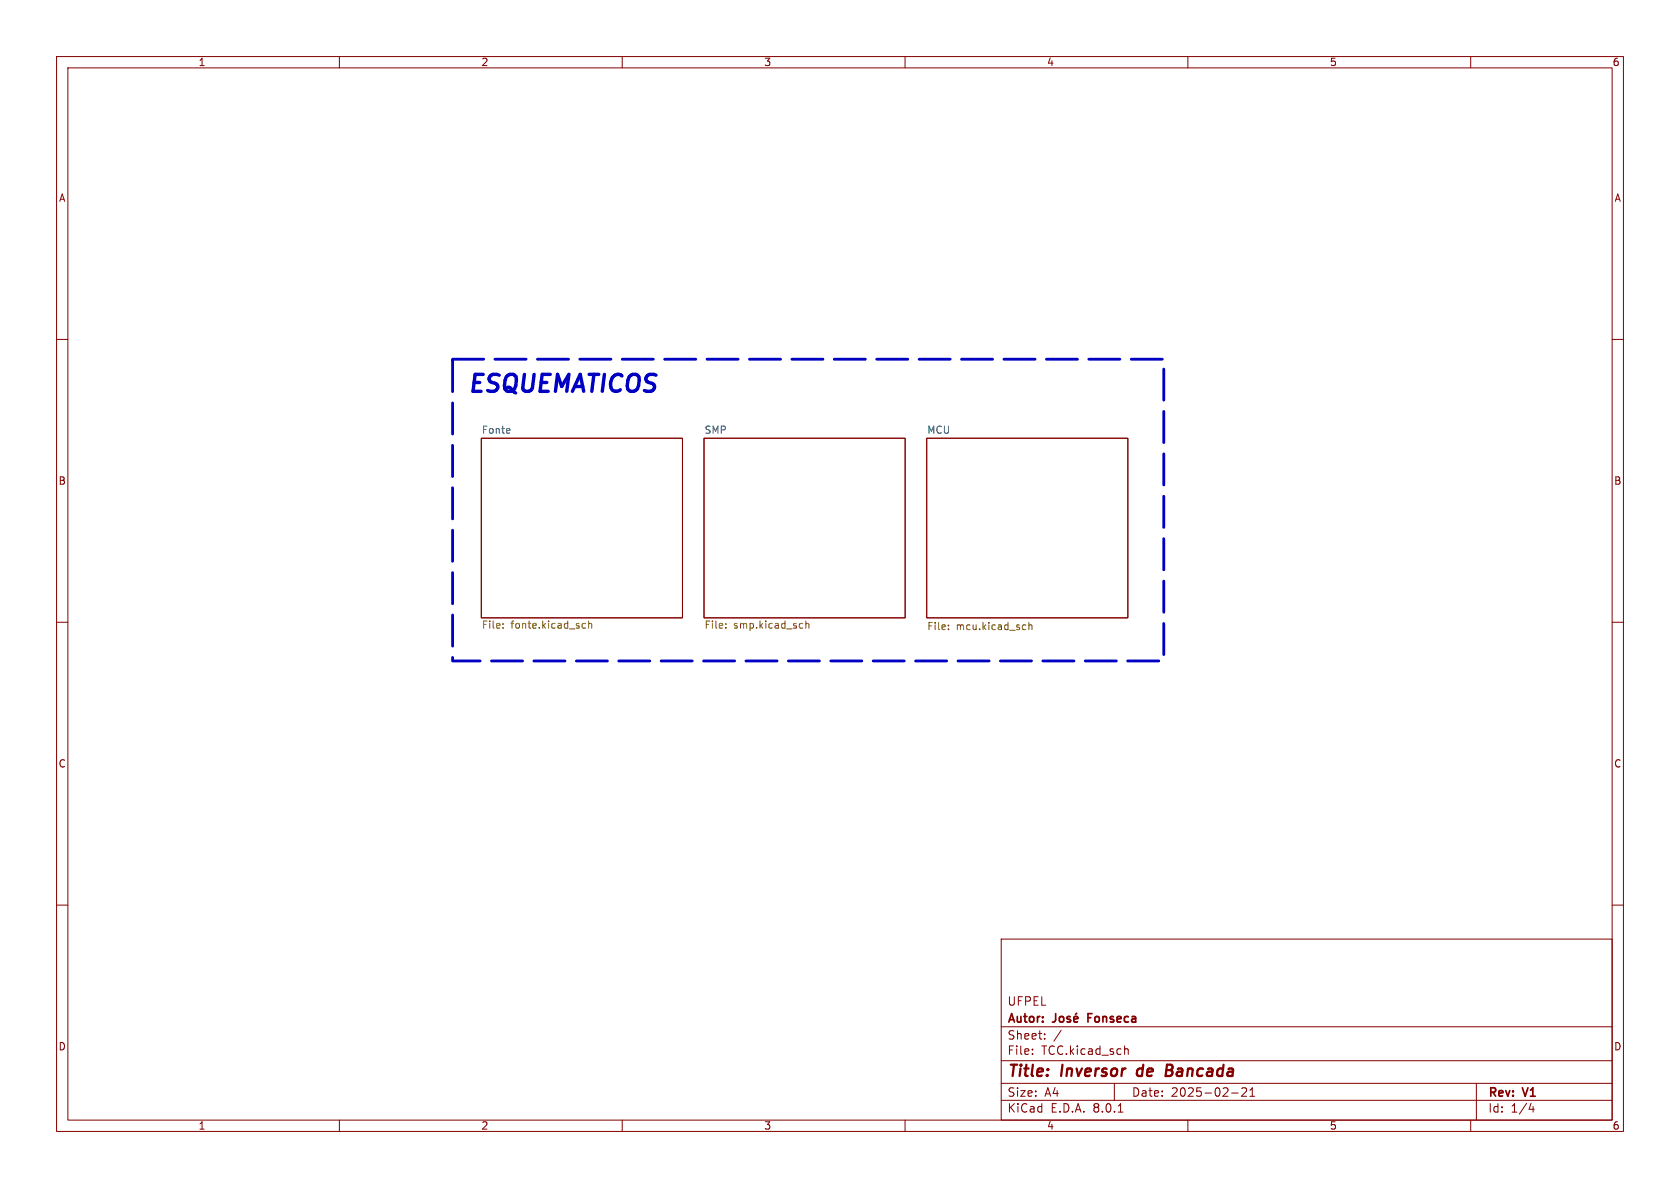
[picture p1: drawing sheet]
<svg xmlns="http://www.w3.org/2000/svg" width="297mm" height="210mm" viewBox="0 0 297 210" stroke-linecap="round" stroke-linejoin="round" font-family="sans-serif">
<g fill="none" stroke="#840000" stroke-width=".18">
<path d="M10 10h277v190h-277zM12 12h273v186h-273zM60 10v2M110 10v2M160 10v2M210 10v2M260 10v2M10 60h2M285 60h2M85.1 77.5h35.5v31.7h-35.5zM124.5 77.5h35.5v31.7h-35.5zM163.8 77.5h35.6v31.7h-35.6z"/>
<path d="M10 110h2M285 110h2M10 160h2M285 160h2M177 166h108v32h-108zM60 198v2M110 198v2M160 198v2M177 194.5h108M177 191.5h108M177 187.5h108M177 181.5h108"/>
<path d="M182.5 186.3v.1M182.5 185.5v.1M184.7 183.6v.1M184.7 182.8v.1M187.6 182.1l-1.3 2M197 191.5v3M197.7 196.6h.8M198.8 185.5l.2-.1 .4 .1 .1 .9M210 198v2M217.7 193.2h1.2M219.5 192.4l.6-.1 .2 .1 .1 .3-.9 1.1h.9M221 193.8h.8"/>
<path d="M221 192.7l.4-.4v1.5M260 198v2M261 191.5v6.5M270.7 195l-.4 1.1h.9M271 195.6v1"/>
</g>
<path d="M201.2 189.1l-.2 .7 .3 .4M206.2 189.2h.7M206.9 189.2l.2 .1M207 188.2h-.7l-.2 2 .9-.1M207.1 189.1l-.2 .1" fill="none" stroke="#840000" stroke-width=".4"/>
<path d="M186.6 179.2v1.1a.48 .48 0 0 1-.5 .4M187.3 179.8l.3-.1 .4 .1 .1 .6-.2 .2-.3 .1-.3-.2zM189.2 179.8l-.4-.1-.2 .2 .1 .2 .5 .2v.3h-.6M190.3 179.1l-.2 .2M192.3 179.9h.5M193.1 179.2h-.8v1.5M189.8 180.2l.8-.2-.1-.2-.4-.1-.3 .2 .1 .7h.6" fill="none" stroke="#840000" stroke-width=".3"/>
<g fill="none" stroke="#725600" stroke-width=".18">
<path d="M88.9 110.9v.2M88.9 110.3v.1M103 110.3h.5M103 111h.5M104.1 110.3l.1-.1 .3 .1 .1 .8M104.1 109.8v1.3M128.3 110.9v.2M128.3 110.3v.1M141.8 110.2l.1 .1M141.9 111l-.1 .1M142.5 109.8v1.3M142.5 110.3l.1-.1 .3 .1 .1 .8"/>
<path d="M167.7 111.2v.1M167.7 110.5v.1M181.2 110.5h.1M181.3 111.2l-.1 .1M181.9 110v1.3M181.9 110.6l.2-.1h.3v.8"/>
</g>
<path d="M80 63.5h125.7v53.3h-125.7z" fill="none" stroke="#0000c2" stroke-width=".5" stroke-dasharray="5.5 2"/>
<text font-size="4.2" fill="#0000c2" x="82.3" y="70.2">ESQUEMATICOS</text>
<g font-size="2.8" fill="#840000">
<text x="178" y="190.9">Title:</text>
<text x="187.7" y="190.9">Inversor</text>
<text x="201.9" y="190.9">de</text>
<text x="207.7" y="190.9">Bancada</text>
</g>
<g font-size="2.1" fill="#840000">
<text x="178" y="178">UFPEL</text>
<text x="178" y="184">Sheet:</text>
<text x="178" y="181.2">Autor:</text>
<text x="193" y="181.2">Fonseca</text>
<text x="178" y="186.7">File:</text>
<text x="184.1" y="186.7">TCC.kicad_sch</text>
<text x="178" y="196.9">KiCad</text>
<text x="178" y="194.1">Size:</text>
<text x="184.7" y="194.1">A4</text>
<text x="185.7" y="196.9">E.D.A.</text>
<text x="193.3" y="196.9">8.0.1</text>
<text x="200" y="194.1">Date:</text>
<text x="207" y="194.1">2025-02-21</text>
<text x="263" y="194.3">Rev:</text>
<text x="263" y="196.9">Id:</text>
<text x="267.1" y="196.9">1/4</text>
<text x="269.4" y="194.3">V1</text>
</g>
<g font-size="1.8" fill="#840000">
<text x="35" y="11.9">1</text>
<text x="85" y="11.9">2</text>
<text x="135" y="11.9">3</text>
<text x="185" y="11.9">4</text>
<text x="235" y="11.9">5</text>
<text x="285" y="11.9">6</text>
<text x="10.3" y="35.9">A</text>
<text x="285.3" y="35.9">A</text>
<text x="10.3" y="85.9">B</text>
<text x="285.3" y="85.9">B</text>
<text x="10.3" y="135.9">C</text>
<text x="285.3" y="135.9">C</text>
<text x="10.3" y="185.9">D</text>
<text x="285.3" y="185.9">D</text>
<text x="35" y="199.9">1</text>
<text x="85" y="199.9">2</text>
<text x="135" y="199.9">3</text>
<text x="185" y="199.9">4</text>
<text x="235" y="199.9">5</text>
<text x="285" y="199.9">6</text>
</g>
<g font-size="1.8" fill="#006464">
<text x="85.1" y="76.8">Fonte</text>
<text x="124.5" y="76.8">SMP</text>
<text x="163.8" y="76.8">MCU</text>
</g>
<g font-size="1.8" fill="#725600">
<text x="85.1" y="111.5">File:</text>
<text x="90.3" y="111.5">fonte.kicad_sch</text>
<text x="124.5" y="111.5">File:</text>
<text x="129.7" y="111.5">smp.kicad_sch</text>
<text x="163.8" y="111.7">File:</text>
<text x="169.1" y="111.7">mcu.kicad_sch</text>
</g>
</svg>
